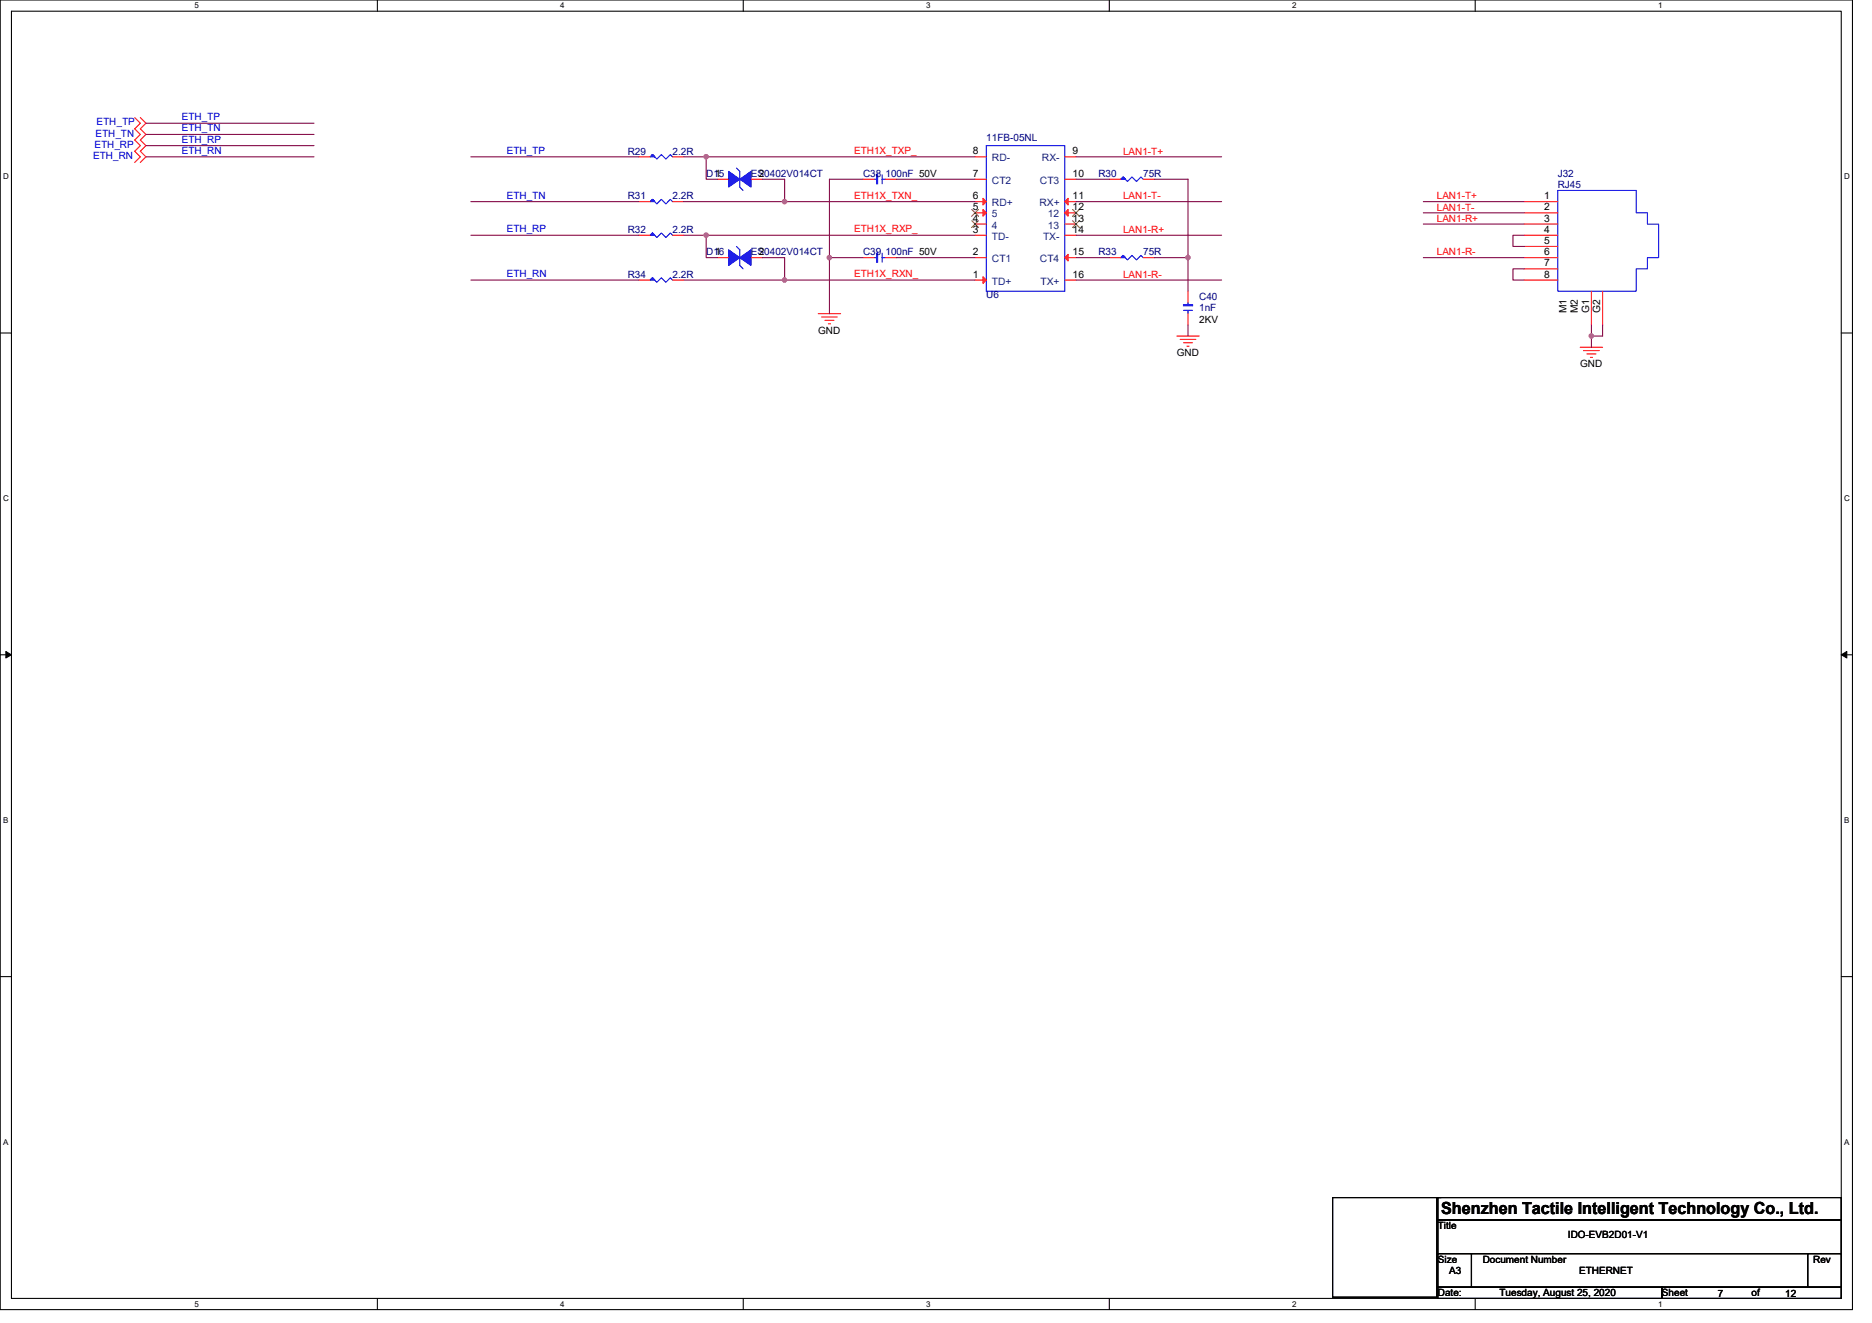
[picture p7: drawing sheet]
<svg xmlns="http://www.w3.org/2000/svg" width="297mm" height="210mm" viewBox="0 0 297 210" stroke-linecap="round" stroke-linejoin="round" font-family="sans-serif">
<path d="M0 0h293.9v207.9h-293.9zM1.8 1.8h290.4v204.3h-290.4z" fill="none" stroke="#000" stroke-width=".17"/>
<g fill="#fff">
<path d="M30.8 .2h.7v1.4h-.7z"/>
<path d="M30.8 206.3h.7v1.4h-.7z"/>
</g>
<path d="M59.9 0v1.8M59.9 206.1v1.8" fill="none" stroke="#000" stroke-width=".17"/>
<g fill="#fff">
<path d="M88.9 .2h.7v1.4h-.7z"/>
<path d="M88.9 206.3h.7v1.4h-.7z"/>
</g>
<path d="M117.9 0v1.8M117.9 206.1v1.8" fill="none" stroke="#000" stroke-width=".17"/>
<g fill="#fff">
<path d="M147 .2h.7v1.4h-.7z"/>
<path d="M147 206.3h.7v1.4h-.7z"/>
</g>
<path d="M176 0v1.8M176 206.1v1.8" fill="none" stroke="#000" stroke-width=".17"/>
<g fill="#fff">
<path d="M205 .2h.7v1.4h-.7z"/>
<path d="M205 206.3h.7v1.4h-.7z"/>
</g>
<path d="M234.1 0v1.8M234.1 206.1v1.8" fill="none" stroke="#000" stroke-width=".17"/>
<g fill="#fff">
<path d="M263.1 .2h.7v1.4h-.7z"/>
<path d="M263.1 206.3h.7v1.4h-.7z"/>
<path d="M.5 27.3h.9v1.4h-.9z"/>
<path d="M292.6 27.3h.9v1.4h-.9z"/>
<path d="M.5 78.4h.9v1.4h-.9z"/>
<path d="M292.6 78.4h.9v1.4h-.9z"/>
</g>
<path d="M0 52.9h1.8M292.2 52.9h1.7" fill="none" stroke="#000" stroke-width=".17"/>
<g fill="#fff">
<path d="M.5 129.5h.8v1.4h-.8z"/>
<path d="M292.6 129.5h.9v1.4h-.9z"/>
</g>
<path d="M0 103.9h1.8M292.2 103.9h1.7" fill="none" stroke="#000" stroke-width=".17"/>
<path d="M.9 103.4l.9 .5-.9 .5zM292.2 103.9l.8-.5v1z" fill="#000" stroke="#000" stroke-width=".16"/>
<g fill="#fff">
<path d="M.5 180.5h.8v1.4h-.8z"/>
<path d="M292.6 180.5h.9v1.4h-.9z"/>
</g>
<path d="M0 155h1.8M292.2 155h1.7M211.5 190.1h16.5v15.8h-16.5zM228.2 190.1h64v3.5h-64zM228.2 193.6h64v5.4h-64zM228.2 199h5.3v5.3h-5.3zM228.2 190.1h.5M233.5 199h53.3v5.3h-53.3zM286.8 199h5.4v5.3h-5.4zM228.2 204.3h35.5v1.8h-35.5zM263.7 204.3h28.5v1.8h-28.5z" fill="none" stroke="#000" stroke-width=".17"/>
<g fill="none" stroke="#f00" stroke-width=".17">
<path d="M21.4 18.7l.9 .9-.9 .8 .9 .9-.9 .9 .9 .9-.9 .9 .9 .9-.9 .9M22.3 18.7l.9 .9-.9 .8 .9 .9-.9 .9 .9 .9-.9 .9 .9 .9-.9 .9M101.4 24.9h1.8M101.4 32h1.8M101.4 37.3h1.8M106.7 24.9h1.8M106.7 32h1.8M106.7 37.3h1.8M113.8 28.4h1.8M119.2 28.4h1.7M136.9 28.4h1.8M140.5 28.4h1.8"/>
<path d="M154.7 37.3h1.8M154.7 35.6h1.8M154.7 24.9h1.8M154.7 32h1.8M154.7 33.8h1.8M154.7 28.4h1.8M168.9 35.6h1.8M168.9 32h1.8M168.9 33.8h1.8M168.9 37.3h1.8M168.9 28.4h1.8M168.9 24.9h1.8"/>
<path d="M176.1 28.4h1.7M181.4 28.4h1.8M241.8 33.8h5.4M241.8 35.6h5.4M241.8 37.3h5.4M241.8 39.1h5.4M241.8 32h5.4M101.4 44.4h1.8M106.7 44.4h1.8M113.8 40.9h1.8M119.2 40.9h1.7M129.8 49.8h3.6"/>
<path d="M130.4 50.3h2.5M130.9 50.8h1.4M131.4 51.4h.4M136.9 40.9h1.8M140.5 40.9h1.8M154.7 44.4h1.8M154.7 40.9h1.8M168.9 44.4h1.8M168.9 40.9h1.8M176.1 40.9h1.7M181.4 40.9h1.8M186.7 53.3h3.6"/>
<path d="M187.3 53.9h2.5M187.8 54.4h1.4M188.3 54.9h.4M188.5 46.2v1.8M188.5 49.8v1.8M241.8 40.9h5.4M241.8 42.7h5.4M241.8 44.4h5.4M249 46.2h.1M250.7 55.1h3.6M250.7 46.2h.1M251.3 55.6h2.5"/>
<path d="M251.8 56.2h1.4M252.3 56.7h.4M252.5 46.2v5.4M254.3 46.2v5.4"/>
</g>
<g fill="none" stroke="#00f" stroke-width=".17">
<path d="M103.2 24.9l.3-.4 .7 .8 .7-.8 .8 .8 .7-.8 .3 .4M103.2 32l.3-.4 .7 .8 .7-.8 .8 .8 .7-.8 .3 .4M103.2 37.3l.3-.3 .7 .7 .7-.7 .8 .7 .7-.7 .3 .3M116.9 26.7l.5 .5v2.5l.5 .5M116.9 39.1l.5 .5v2.5l.5 .6M138.7 28.4h.4M140 28.4h.5M140 27.7v1.5M156.5 23.1h12.4v23.1h-12.4zM177.8 28.4l.4-.3 .7 .7 .7-.7 .7 .7 .7-.7 .4 .3M247.2 30.2h12.4v3.6h1.8v1.8h1.8v5.3h-1.8v1.8h-1.8v3.5h-12.4zM103.2 44.4l.3-.3 .7 .7 .7-.7 .8 .7 .7-.7 .3 .3"/>
<path d="M138.7 40.9h.4M140 40.9h.5M140 40.2v1.4M177.8 40.9l.4-.4 .7 .8 .7-.8 .7 .8 .7-.8 .4 .4M187.8 49.3h1.4M188.5 49.3v.5M188.5 48v.4"/>
</g>
<g fill="#f00" stroke="#f00" stroke-width=".17">
<path d="M156 43.9l.5 .5-.5 .6z"/>
<path d="M168.9 40.9l.6-.5v1z"/>
<path d="M168.9 32l.6-.5v1z"/>
<path d="M156 31.5l.5 .5-.5 .5z"/>
<path d="M156 33.3l.5 .5-.5 .5z"/>
<path d="M168.9 33.8l.6-.5v1z"/>
</g>
<path d="M154.2 35l1.1 1.1M154.2 33.3l1.1 1M155.3 35l-1.1 1.1M155.3 33.3l-1.1 1M170.2 35l1.1 1.1M170.2 33.3l1.1 1M171.3 35l-1.1 1.1M171.3 33.3l-1.1 1" fill="none" stroke="#804000" stroke-width=".16"/>
<g fill="#00f" stroke="#00f" stroke-width=".17">
<path d="M103.5 44.1l.4 .3h-.7l.3-.3 .4 .3z" fill-rule="evenodd"/>
<path d="M178.2 28.1l.4 .3h-.8l.4-.3 .4 .3z" fill-rule="evenodd"/>
<path d="M139.1 27.7v1.5h.2v-1.5z" fill-rule="evenodd"/>
<path d="M117.4 28.4l1.8-1.2v2.5z" fill-rule="evenodd"/>
<path d="M115.6 27.2l1.8 1.2-1.8 1.3z" fill-rule="evenodd"/>
<path d="M139.1 40.2v1.4h.2v-1.4z" fill-rule="evenodd"/>
<path d="M178.2 40.5l.4 .4h-.8l.4-.4 .4 .4z" fill-rule="evenodd"/>
<path d="M103.5 24.5l.4 .4h-.7l.3-.4 .4 .4z" fill-rule="evenodd"/>
<path d="M187.8 48.4v.1h1.4v-.1z" fill-rule="evenodd"/>
<path d="M117.4 40.9l1.8-1.3v2.5z" fill-rule="evenodd"/>
<path d="M115.6 39.6l1.8 1.3-1.8 1.2z" fill-rule="evenodd"/>
<path d="M103.5 31.6l.4 .4h-.7l.3-.4 .4 .4z" fill-rule="evenodd"/>
<path d="M103.5 37l.4 .3h-.7l.3-.3 .4 .3z" fill-rule="evenodd"/>
</g>
<g fill="none" stroke="#800040" stroke-width=".17">
<path d="M23.2 19.6h26.6M23.2 21.3h26.6M23.2 23.1h26.6M23.2 24.9h26.6M74.7 24.9h26.7M74.7 32h26.7M74.7 37.3h26.7M108.5 32h16M108.5 24.9h3.6M108.5 37.3h3.6M112.1 24.9h42.6M112.1 37.3h42.6"/>
<path d="M112.1 24.9v3.5h1.7M112.1 37.3v3.6h1.7M120.9 28.4h3.6v3.6M124.5 32h30.2M136.9 28.4h-5.3v12.5M142.3 28.4h12.4M170.7 24.9h23.1M170.7 32h23.1M170.7 37.3h23.1M170.7 28.4h5.4M183.2 28.4h5.3v12.5M225.8 32h16"/>
<path d="M225.8 33.8h16M225.8 35.6h16M241.8 37.3h-1.7v1.8h1.7M74.7 44.4h26.7M108.5 44.4h16M120.9 40.9h3.6v3.5M124.5 44.4h30.2M131.6 40.9h5.3M131.6 40.9v8.9M142.3 40.9h12.4M170.7 44.4h23.1M170.7 40.9h5.4"/>
<path d="M183.2 40.9h5.3M188.5 40.9v5.3M188.5 51.6v1.7M225.8 40.9h16M241.8 42.7h-1.7v1.7h1.7M252.5 51.6v1.7M252.5 53.3v1.8M254.3 51.6v1.7h-1.8"/>
</g>
<g fill="#f0f" stroke="#f0f" stroke-width=".17">
<circle cx="112" cy="24.9" r=".35"/>
<circle cx="112" cy="37.3" r=".35"/>
<circle cx="124.5" cy="32" r=".35"/>
<circle cx="124.5" cy="44.4" r=".35"/>
<circle cx="131.6" cy="40.9" r=".35"/>
<circle cx="188.5" cy="40.9" r=".35"/>
<circle cx="252.5" cy="53.3" r=".35"/>
</g>
<text font-size="2.6" x="228.7" y="192.7">Shenzhen Tactile Intelligent Technology Co., Ltd.</text>
<g font-size="1.6" fill="#00f">
<text x="15" y="23.5">ETH_RP</text>
<text x="15.2" y="21.7">ETH_TN</text>
<text x="15.3" y="19.9">ETH_TP</text>
<text x="28.8" y="19.1">ETH_TP</text>
<text x="28.8" y="20.9">ETH_TN</text>
<text x="28.8" y="22.6">ETH_RP</text>
<text x="14.8" y="25.3">ETH_RN</text>
<text x="28.8" y="24.4">ETH_RN</text>
<text x="80.4" y="24.4">ETH_TP</text>
<text x="80.4" y="31.5">ETH_TN</text>
<text x="80.4" y="36.9">ETH_RP</text>
<text x="80.4" y="44">ETH_RN</text>
</g>
<g font-size="1.6" fill="#000080">
<text x="156.5" y="22.4">11FB-05NL</text>
<text x="99.6" y="24.5">R29</text>
<text x="106.7" y="24.5">2.2R</text>
<text x="112.1" y="28.1">D15</text>
<text x="119.2" y="28.1">ES0402V014CT</text>
<text x="136.9" y="28.1">C38 100nF 50V</text>
<text x="174.3" y="28.1">R30</text>
<text x="181.4" y="28.1">75R</text>
<text x="247.2" y="28.1">J32</text>
<text x="247.2" y="29.9">RJ45</text>
<text x="99.6" y="31.6">R31</text>
<text x="106.7" y="31.6">2.2R</text>
<text x="99.6" y="37">R32</text>
<text x="106.7" y="37">2.2R</text>
<text x="112.1" y="40.5">D16</text>
<text x="119.2" y="40.5">ES0402V014CT</text>
<text x="136.9" y="40.5">C39 100nF 50V</text>
<text x="174.3" y="40.5">R33</text>
<text x="181.4" y="40.5">75R</text>
<text x="99.6" y="44.1">R34</text>
<text x="106.7" y="44.1">2.2R</text>
<text x="156.5" y="47.3">U6</text>
<text x="190.3" y="47.6">C40</text>
<text x="190.3" y="49.4">1nF</text>
</g>
<g font-size="1.6">
<text x="113.5" y="28.1">1</text>
<text x="120.4" y="28.1">2</text>
<text x="154.4" y="24.5">8</text>
<text x="154.4" y="28.1">7</text>
<text x="170.2" y="24.5">9</text>
<text x="170.2" y="28.1">10</text>
<text x="154.4" y="35.2">4</text>
<text x="154.4" y="31.6">6</text>
<text x="154.4" y="33.4">5</text>
<text x="170.2" y="31.6">11</text>
<text x="170.2" y="35.2">13</text>
<text x="170.2" y="33.4">12</text>
<text x="245" y="33.4">2</text>
<text x="245" y="35.2">3</text>
<text x="245" y="31.6">1</text>
<text x="113.5" y="40.5">1</text>
<text x="120.4" y="40.5">2</text>
<text x="154.4" y="40.5">2</text>
<text x="154.4" y="37">3</text>
<text x="170.2" y="40.5">15</text>
<text x="170.2" y="37">14</text>
<text x="245" y="37">4</text>
<text x="245" y="38.7">5</text>
<text x="245" y="40.5">6</text>
<text x="154.4" y="44.1">1</text>
<text x="170.2" y="44.1">16</text>
<text x="245" y="42.3">7</text>
<text x="245" y="44.1">8</text>
<text x="129.8" y="53">GND</text>
<text x="190.3" y="51.2">2KV</text>
<text x="248.6" y="49.7" transform="rotate(-90 248.6 49.7)">M1</text>
<text x="250.4" y="49.7" transform="rotate(-90 250.4 49.7)">M2</text>
<text x="252.1" y="49.7" transform="rotate(-90 252.1 49.7)">G1</text>
<text x="253.9" y="49.7" transform="rotate(-90 253.9 49.7)">G2</text>
<text x="186.7" y="56.5">GND</text>
<text x="250.7" y="58.3">GND</text>
<text x="228.2" y="195.1">Title</text>
<text x="248.8" y="196.5">IDO-EVB2D01-V1</text>
<text x="228.2" y="200.4">Size</text>
<text x="229.9" y="202.2">A3</text>
<text x="235.3" y="200.4">Document Number</text>
<text x="250.6" y="202.2">ETHERNET</text>
<text x="287.7" y="200.4">Rev</text>
<text x="228.2" y="205.7">Date:</text>
<text x="237.9" y="205.7">Tuesday, August 25, 2020</text>
<text x="263.7" y="205.7">Sheet</text>
<text x="272.6" y="205.9">7</text>
<text x="277.9" y="205.7">of</text>
<text x="283.3" y="205.9">12</text>
</g>
<g font-size="1.6" fill="#f00">
<text x="135.5" y="24.4">ETH1X_TXP_</text>
<text x="178.2" y="24.5">LAN1-T+</text>
<text x="135.5" y="31.5">ETH1X_TXN_</text>
<text x="178.2" y="31.6">LAN1-T-</text>
<text x="228" y="31.6">LAN1-T+</text>
<text x="228" y="33.4">LAN1-T-</text>
<text x="228" y="35.2">LAN1-R+</text>
<text x="135.5" y="36.9">ETH1X_RXP_</text>
<text x="178.2" y="37">LAN1-R+</text>
<text x="228" y="40.5">LAN1-R-</text>
<text x="135.5" y="44">ETH1X_RXN_</text>
<text x="178.2" y="44.1">LAN1-R-</text>
</g>
<g font-size="1.6" fill="#004080">
<text x="157.4" y="25.6">RD-</text>
<text x="157.4" y="29.2">CT2</text>
<text x="165" y="29.2">CT3</text>
<text x="165.3" y="25.6">RX-</text>
<text x="157.4" y="32.7">RD+</text>
<text x="157.4" y="34.5">5</text>
<text x="164.9" y="32.7">RX+</text>
<text x="166.3" y="34.5">12</text>
<text x="157.4" y="41.6">CT1</text>
<text x="157.4" y="38.1">TD-</text>
<text x="157.4" y="36.3">4</text>
<text x="165" y="41.6">CT4</text>
<text x="165.5" y="38.1">TX-</text>
<text x="166.3" y="36.3">13</text>
<text x="157.4" y="45.2">TD+</text>
<text x="165.1" y="45.2">TX+</text>
</g>
<g font-size="1.3">
<text x="30.8" y="1.3">5</text>
<text x="88.9" y="1.3">4</text>
<text x="147" y="1.3">3</text>
<text x="205" y="1.3">2</text>
<text x="263.1" y="1.3">1</text>
<text x=".5" y="28.4">D</text>
<text x="292.6" y="28.4">D</text>
<text x=".5" y="79.5">C</text>
<text x="292.6" y="79.5">C</text>
<text x=".5" y="130.6">B</text>
<text x="292.6" y="130.6">B</text>
<text x=".5" y="181.7">A</text>
<text x="292.6" y="181.7">A</text>
<text x="30.8" y="207.4">5</text>
<text x="88.9" y="207.4">4</text>
<text x="147" y="207.4">3</text>
<text x="205" y="207.4">2</text>
<text x="263.1" y="207.4">1</text>
</g>
</svg>
